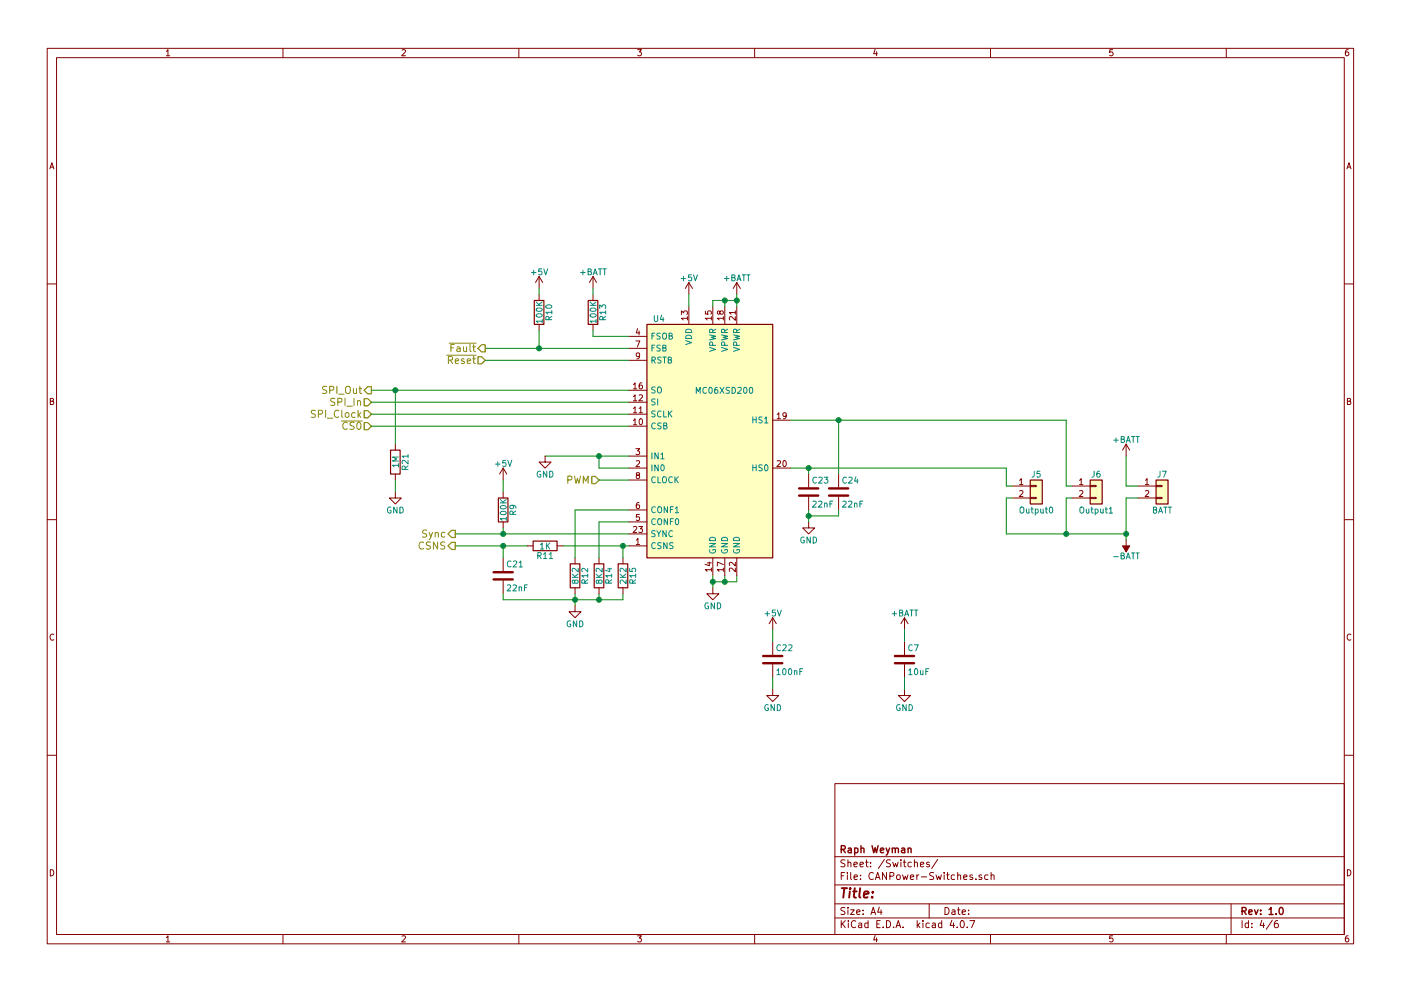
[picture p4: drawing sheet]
EESchema Schematic File Version 2
LIBS:power
LIBS:device
LIBS:switches
LIBS:relays
LIBS:motors
LIBS:transistors
LIBS:conn
LIBS:linear
LIBS:regul
LIBS:74xx
LIBS:cmos4000
LIBS:adc-dac
LIBS:memory
LIBS:xilinx
LIBS:microcontrollers
LIBS:dsp
LIBS:microchip
LIBS:analog_switches
LIBS:motorola
LIBS:texas
LIBS:intel
LIBS:audio
LIBS:interface
LIBS:digital-audio
LIBS:philips
LIBS:display
LIBS:cypress
LIBS:siliconi
LIBS:opto
LIBS:atmel
LIBS:contrib
LIBS:valves
LIBS:microchip_pic24mcu
LIBS:microchip_pic32mcu
LIBS:microchip_pic16mcu
LIBS:raphlib
LIBS:CANPower-cache
EELAYER 25 0
EELAYER END
$Descr A4 11693 8268
encoding utf-8
Sheet 4 6
Title ""
Date ""
Rev "1.0"
Comp "Raph Weyman"
Comment1 ""
Comment2 ""
Comment3 ""
Comment4 ""
$EndDescr
$Comp
L MC06XSD200 U4
U 1 1
P 5900 3700
F 0 "U4" H 5450 4750 50  0000 L CNN
F 1 "MC06XSD200" H 5800 4150 50  0000 L CNN
F 2 "raphfootprints:QFN-23_12x12mm_Pitch0.9mm_holes" H 5900 3500 50  0001 C CNN
F 3 "" H 5900 3500 50  0001 C CNN
	1    5900 3700
	1    0    0    -1  
$EndComp
Wire Wire Line
	5950 4800 5950 4900
Wire Wire Line
	5950 4850 6150 4850
Wire Wire Line
	6150 4850 6150 4800
Connection ~ 5950 4850
Wire Wire Line
	6050 4800 6050 4850
Connection ~ 6050 4850
$Comp
L +5V #PWR030
U 1 1
P 5750 2450
F 0 "#PWR030" H 5750 2300 50  0001 C CNN
F 1 "+5V" H 5750 2590 50  0000 C CNN
F 2 "" H 5750 2450 50  0001 C CNN
F 3 "" H 5750 2450 50  0001 C CNN
	1    5750 2450
	1    0    0    -1  
$EndComp
Wire Wire Line
	5750 2450 5750 2550
$Comp
L +BATT #PWR031
U 1 1
P 6150 2450
F 0 "#PWR031" H 6150 2300 50  0001 C CNN
F 1 "+BATT" H 6150 2590 50  0000 C CNN
F 2 "" H 6150 2450 50  0001 C CNN
F 3 "" H 6150 2450 50  0001 C CNN
	1    6150 2450
	1    0    0    -1  
$EndComp
Wire Wire Line
	6150 2450 6150 2550
Wire Wire Line
	5950 2500 6150 2500
Wire Wire Line
	5950 2500 5950 2550
Connection ~ 6150 2500
Wire Wire Line
	6050 2500 6050 2550
Connection ~ 6050 2500
$Comp
L C C23
U 1 1
P 6750 4100
F 0 "C23" H 6775 4200 50  0000 L CNN
F 1 "22nF" H 6775 4000 50  0000 L CNN
F 2 "Capacitors_SMD:C_1206" H 6788 3950 50  0001 C CNN
F 3 "" H 6750 4100 50  0001 C CNN
	1    6750 4100
	1    0    0    -1  
$EndComp
$Comp
L C C24
U 1 1
P 7000 4100
F 0 "C24" H 7025 4200 50  0000 L CNN
F 1 "22nF" H 7025 4000 50  0000 L CNN
F 2 "Capacitors_SMD:C_1206" H 7038 3950 50  0001 C CNN
F 3 "" H 7000 4100 50  0001 C CNN
	1    7000 4100
	1    0    0    -1  
$EndComp
Wire Wire Line
	6750 4250 6750 4350
Wire Wire Line
	7000 4250 7000 4300
Wire Wire Line
	7000 4300 6750 4300
Connection ~ 6750 4300
Wire Wire Line
	6750 3950 6750 3900
Wire Wire Line
	6600 3900 8400 3900
Connection ~ 6750 3900
Wire Wire Line
	7000 3950 7000 3500
Wire Wire Line
	6600 3500 8900 3500
Connection ~ 7000 3500
$Comp
L C C22
U 1 1
P 6450 5500
F 0 "C22" H 6475 5600 50  0000 L CNN
F 1 "100nF" H 6475 5400 50  0000 L CNN
F 2 "Capacitors_SMD:C_1206" H 6488 5350 50  0001 C CNN
F 3 "" H 6450 5500 50  0001 C CNN
	1    6450 5500
	1    0    0    -1  
$EndComp
$Comp
L +5V #PWR032
U 1 1
P 6450 5250
F 0 "#PWR032" H 6450 5100 50  0001 C CNN
F 1 "+5V" H 6450 5390 50  0000 C CNN
F 2 "" H 6450 5250 50  0001 C CNN
F 3 "" H 6450 5250 50  0001 C CNN
	1    6450 5250
	1    0    0    -1  
$EndComp
Wire Wire Line
	6450 5250 6450 5350
Wire Wire Line
	6450 5650 6450 5750
$Comp
L R R14
U 1 1
P 5000 4800
F 0 "R14" V 5080 4800 50  0000 C CNN
F 1 "8K2" V 5000 4800 50  0000 C CNN
F 2 "Resistors_SMD:R_1206" V 4930 4800 50  0001 C CNN
F 3 "" H 5000 4800 50  0001 C CNN
	1    5000 4800
	1    0    0    -1  
$EndComp
$Comp
L R R12
U 1 1
P 4800 4800
F 0 "R12" V 4880 4800 50  0000 C CNN
F 1 "8K2" V 4800 4800 50  0000 C CNN
F 2 "Resistors_SMD:R_1206" V 4730 4800 50  0001 C CNN
F 3 "" H 4800 4800 50  0001 C CNN
	1    4800 4800
	1    0    0    -1  
$EndComp
Wire Wire Line
	5250 4350 5000 4350
Wire Wire Line
	5000 4350 5000 4650
Wire Wire Line
	5250 4250 4800 4250
Wire Wire Line
	4800 4250 4800 4650
Wire Wire Line
	4800 4950 4800 5050
Wire Wire Line
	5000 5000 5000 4950
Wire Wire Line
	4200 5000 5200 5000
Connection ~ 4800 5000
$Comp
L R R15
U 1 1
P 5200 4800
F 0 "R15" V 5280 4800 50  0000 C CNN
F 1 "2K2" V 5200 4800 50  0000 C CNN
F 2 "Resistors_SMD:R_1206" V 5130 4800 50  0001 C CNN
F 3 "" H 5200 4800 50  0001 C CNN
	1    5200 4800
	1    0    0    -1  
$EndComp
Wire Wire Line
	5200 5000 5200 4950
Connection ~ 5000 5000
Wire Wire Line
	5200 4650 5200 4550
Wire Wire Line
	4700 4550 5250 4550
$Comp
L R R9
U 1 1
P 4200 4250
F 0 "R9" V 4280 4250 50  0000 C CNN
F 1 "100K" V 4200 4250 50  0000 C CNN
F 2 "Resistors_SMD:R_1206" V 4130 4250 50  0001 C CNN
F 3 "" H 4200 4250 50  0001 C CNN
	1    4200 4250
	1    0    0    -1  
$EndComp
Wire Wire Line
	3800 4450 5250 4450
Wire Wire Line
	4200 4450 4200 4400
$Comp
L +5V #PWR033
U 1 1
P 4200 4000
F 0 "#PWR033" H 4200 3850 50  0001 C CNN
F 1 "+5V" H 4200 4140 50  0000 C CNN
F 2 "" H 4200 4000 50  0001 C CNN
F 3 "" H 4200 4000 50  0001 C CNN
	1    4200 4000
	1    0    0    -1  
$EndComp
Wire Wire Line
	4200 4000 4200 4100
$Comp
L R R11
U 1 1
P 4550 4550
F 0 "R11" V 4630 4550 50  0000 C CNN
F 1 "1K" V 4550 4550 50  0000 C CNN
F 2 "Resistors_SMD:R_1206" V 4480 4550 50  0001 C CNN
F 3 "" H 4550 4550 50  0001 C CNN
	1    4550 4550
	0    1    1    0   
$EndComp
$Comp
L C C21
U 1 1
P 4200 4800
F 0 "C21" H 4225 4900 50  0000 L CNN
F 1 "22nF" H 4225 4700 50  0000 L CNN
F 2 "Capacitors_SMD:C_1206" H 4238 4650 50  0001 C CNN
F 3 "" H 4200 4800 50  0001 C CNN
	1    4200 4800
	1    0    0    -1  
$EndComp
Wire Wire Line
	4200 5000 4200 4950
Connection ~ 5200 4550
Wire Wire Line
	3800 4550 4400 4550
Wire Wire Line
	4200 4550 4200 4650
$Comp
L R R13
U 1 1
P 4950 2600
F 0 "R13" V 5030 2600 50  0000 C CNN
F 1 "100K" V 4950 2600 50  0000 C CNN
F 2 "Resistors_SMD:R_1206" V 4880 2600 50  0001 C CNN
F 3 "" H 4950 2600 50  0001 C CNN
	1    4950 2600
	1    0    0    -1  
$EndComp
Wire Wire Line
	5250 2800 4950 2800
Wire Wire Line
	4950 2800 4950 2750
$Comp
L +BATT #PWR034
U 1 1
P 4950 2400
F 0 "#PWR034" H 4950 2250 50  0001 C CNN
F 1 "+BATT" H 4950 2540 50  0000 C CNN
F 2 "" H 4950 2400 50  0001 C CNN
F 3 "" H 4950 2400 50  0001 C CNN
	1    4950 2400
	1    0    0    -1  
$EndComp
Wire Wire Line
	4950 2400 4950 2450
$Comp
L R R10
U 1 1
P 4500 2600
F 0 "R10" V 4580 2600 50  0000 C CNN
F 1 "100K" V 4500 2600 50  0000 C CNN
F 2 "Resistors_SMD:R_1206" V 4430 2600 50  0001 C CNN
F 3 "" H 4500 2600 50  0001 C CNN
	1    4500 2600
	1    0    0    -1  
$EndComp
Wire Wire Line
	4050 2900 5250 2900
$Comp
L +5V #PWR035
U 1 1
P 4500 2400
F 0 "#PWR035" H 4500 2250 50  0001 C CNN
F 1 "+5V" H 4500 2540 50  0000 C CNN
F 2 "" H 4500 2400 50  0001 C CNN
F 3 "" H 4500 2400 50  0001 C CNN
	1    4500 2400
	1    0    0    -1  
$EndComp
Wire Wire Line
	4500 2400 4500 2450
Text HLabel 3100 3450 0    60   Input ~ 0
SPI_Clock
Text HLabel 3100 3350 0    60   Input ~ 0
SPI_In
Text HLabel 3100 3250 0    60   Output ~ 0
SPI_Out
Text HLabel 3100 3550 0    60   Input ~ 0
~CS0~
Text HLabel 4050 3000 0    60   Input ~ 0
~Reset~
Text HLabel 4050 2900 0    60   Output ~ 0
~Fault~
Text HLabel 5000 4000 0    60   Input ~ 0
PWM
Text HLabel 3800 4450 0    60   Output ~ 0
Sync
Text HLabel 3800 4550 0    60   Output ~ 0
CSNS
$Comp
L GND #PWR036
U 1 1
P 5950 4900
F 0 "#PWR036" H 5950 4650 50  0001 C CNN
F 1 "GND" H 5950 4750 50  0000 C CNN
F 2 "" H 5950 4900 50  0001 C CNN
F 3 "" H 5950 4900 50  0001 C CNN
	1    5950 4900
	1    0    0    -1  
$EndComp
$Comp
L GND #PWR037
U 1 1
P 4800 5050
F 0 "#PWR037" H 4800 4800 50  0001 C CNN
F 1 "GND" H 4800 4900 50  0000 C CNN
F 2 "" H 4800 5050 50  0001 C CNN
F 3 "" H 4800 5050 50  0001 C CNN
	1    4800 5050
	1    0    0    -1  
$EndComp
$Comp
L GND #PWR038
U 1 1
P 6450 5750
F 0 "#PWR038" H 6450 5500 50  0001 C CNN
F 1 "GND" H 6450 5600 50  0000 C CNN
F 2 "" H 6450 5750 50  0001 C CNN
F 3 "" H 6450 5750 50  0001 C CNN
	1    6450 5750
	1    0    0    -1  
$EndComp
$Comp
L GND #PWR039
U 1 1
P 6750 4350
F 0 "#PWR039" H 6750 4100 50  0001 C CNN
F 1 "GND" H 6750 4200 50  0000 C CNN
F 2 "" H 6750 4350 50  0001 C CNN
F 3 "" H 6750 4350 50  0001 C CNN
	1    6750 4350
	1    0    0    -1  
$EndComp
Wire Wire Line
	5250 3900 5000 3900
Wire Wire Line
	4550 3800 5250 3800
Wire Wire Line
	3100 3550 5250 3550
Connection ~ 4500 2900
Wire Wire Line
	5250 3000 4050 3000
Wire Wire Line
	4500 2900 4500 2750
Wire Wire Line
	5000 4000 5250 4000
Wire Wire Line
	5250 3450 3100 3450
Wire Wire Line
	5250 3350 3100 3350
Wire Wire Line
	5250 3250 3100 3250
Connection ~ 4200 4450
Connection ~ 4200 4550
$Comp
L Conn_01x02 J7
U 1 1
P 9700 4050
F 0 "J7" H 9700 4150 50  0000 C CNN
F 1 "BATT" H 9700 3850 50  0000 C CNN
F 2 "Wire_Connections_Bridges:WireConnection_1.50mmDrill" H 9700 4050 50  0001 C CNN
F 3 "" H 9700 4050 50  0001 C CNN
	1    9700 4050
	1    0    0    -1  
$EndComp
$Comp
L Conn_01x02 J6
U 1 1
P 9150 4050
F 0 "J6" H 9150 4150 50  0000 C CNN
F 1 "Output1" H 9150 3850 50  0000 C CNN
F 2 "Wire_Connections_Bridges:WireConnection_1.50mmDrill" H 9150 4050 50  0001 C CNN
F 3 "" H 9150 4050 50  0001 C CNN
	1    9150 4050
	1    0    0    -1  
$EndComp
$Comp
L Conn_01x02 J5
U 1 1
P 8650 4050
F 0 "J5" H 8650 4150 50  0000 C CNN
F 1 "Output0" H 8650 3850 50  0000 C CNN
F 2 "Wire_Connections_Bridges:WireConnection_1.50mmDrill" H 8650 4050 50  0001 C CNN
F 3 "" H 8650 4050 50  0001 C CNN
	1    8650 4050
	1    0    0    -1  
$EndComp
Wire Wire Line
	8400 3900 8400 4050
Wire Wire Line
	8400 4050 8450 4050
Wire Wire Line
	8900 3500 8900 4050
Wire Wire Line
	8900 4050 8950 4050
$Comp
L -BATT #PWR040
U 1 1
P 9400 4500
F 0 "#PWR040" H 9400 4350 50  0001 C CNN
F 1 "-BATT" H 9400 4640 50  0000 C CNN
F 2 "" H 9400 4500 50  0001 C CNN
F 3 "" H 9400 4500 50  0001 C CNN
	1    9400 4500
	-1   0    0    1   
$EndComp
Wire Wire Line
	9500 4050 9400 4050
Wire Wire Line
	9400 4050 9400 3800
Wire Wire Line
	8450 4150 8400 4150
Wire Wire Line
	8400 4150 8400 4450
Wire Wire Line
	8400 4450 9400 4450
Wire Wire Line
	9400 4150 9400 4500
Wire Wire Line
	9400 4150 9500 4150
Wire Wire Line
	8950 4150 8900 4150
Wire Wire Line
	8900 4150 8900 4450
Connection ~ 8900 4450
Connection ~ 9400 4450
$Comp
L R R21
U 1 1
P 3300 3850
F 0 "R21" V 3380 3850 50  0000 C CNN
F 1 "1M" V 3300 3850 50  0000 C CNN
F 2 "Resistors_SMD:R_1206" V 3230 3850 50  0001 C CNN
F 3 "" H 3300 3850 50  0001 C CNN
	1    3300 3850
	1    0    0    -1  
$EndComp
$Comp
L GND #PWR041
U 1 1
P 3300 4100
F 0 "#PWR041" H 3300 3850 50  0001 C CNN
F 1 "GND" H 3300 3950 50  0000 C CNN
F 2 "" H 3300 4100 50  0001 C CNN
F 3 "" H 3300 4100 50  0001 C CNN
	1    3300 4100
	1    0    0    -1  
$EndComp
Wire Wire Line
	3300 3700 3300 3250
Connection ~ 3300 3250
Wire Wire Line
	3300 4000 3300 4100
$Comp
L GND #PWR042
U 1 1
P 4550 3800
F 0 "#PWR042" H 4550 3550 50  0001 C CNN
F 1 "GND" H 4550 3650 50  0000 C CNN
F 2 "" H 4550 3800 50  0001 C CNN
F 3 "" H 4550 3800 50  0001 C CNN
	1    4550 3800
	1    0    0    -1  
$EndComp
Wire Wire Line
	5000 3900 5000 3800
Connection ~ 5000 3800
$Comp
L C C7
U 1 1
P 7550 5500
F 0 "C7" H 7575 5600 50  0000 L CNN
F 1 "10uF" H 7575 5400 50  0000 L CNN
F 2 "Capacitors_SMD:C_1210" H 7588 5350 50  0001 C CNN
F 3 "" H 7550 5500 50  0001 C CNN
	1    7550 5500
	1    0    0    -1  
$EndComp
$Comp
L +BATT #PWR043
U 1 1
P 9400 3800
F 0 "#PWR043" H 9400 3650 50  0001 C CNN
F 1 "+BATT" H 9400 3940 50  0000 C CNN
F 2 "" H 9400 3800 50  0001 C CNN
F 3 "" H 9400 3800 50  0001 C CNN
	1    9400 3800
	1    0    0    -1  
$EndComp
$Comp
L +BATT #PWR044
U 1 1
P 7550 5250
F 0 "#PWR044" H 7550 5100 50  0001 C CNN
F 1 "+BATT" H 7550 5390 50  0000 C CNN
F 2 "" H 7550 5250 50  0001 C CNN
F 3 "" H 7550 5250 50  0001 C CNN
	1    7550 5250
	1    0    0    -1  
$EndComp
$Comp
L GND #PWR045
U 1 1
P 7550 5750
F 0 "#PWR045" H 7550 5500 50  0001 C CNN
F 1 "GND" H 7550 5600 50  0000 C CNN
F 2 "" H 7550 5750 50  0001 C CNN
F 3 "" H 7550 5750 50  0001 C CNN
	1    7550 5750
	1    0    0    -1  
$EndComp
Wire Wire Line
	7550 5250 7550 5350
Wire Wire Line
	7550 5750 7550 5650
$EndSCHEMATC
